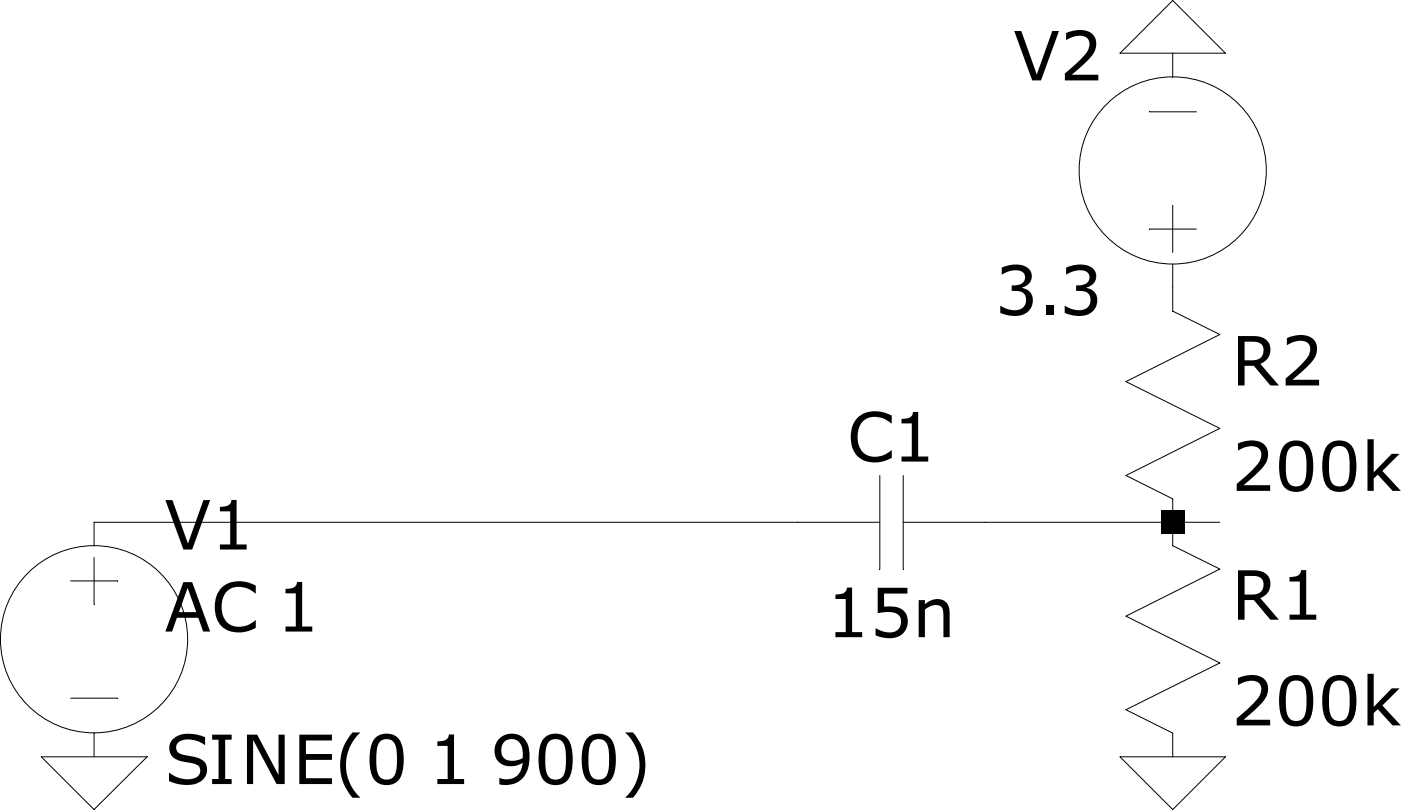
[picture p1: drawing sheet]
<svg xmlns="http://www.w3.org/2000/svg" width="200mm" height="116mm" viewBox="0 0 200 116" stroke-linecap="round" stroke-linejoin="round" font-family="sans-serif">
<g fill="none" stroke="#000" stroke-width=".14">
<path d="M160.1 7.6l7.5-7.5 7.6 7.5zM164.3 16h6.7M167.6 7.6v3.4M164.3 32.7h6.7M167.6 29.4v6.7M167.6 37.8v6.7l6.8 3.3-13.5 6.7 13.5 6.7-13.5 6.8 6.7 3.3v6.7l6.8 3.3-13.5 6.8 13.5 6.7-13.5 6.7 6.7 3.3v3.4M13.4 79.7v6.7M125.8 74.7h-112.4v3.3M125.8 68v13.3M129.1 74.7h45.3M129.1 68v13.3M10.1 83h6.7"/>
<path d="M10.1 99.8h6.7M5.9 108.2h15.1l-7.6 7.5zM13.4 104.8v3.4M160.1 108.2h15.1l-7.6 7.5z"/>
<circle cx="167.6" cy="24.4" r="13.4"/>
<circle cx="13.4" cy="91.4" r="13.4"/>
</g>
<path d="M165.9 73h3.5v3.4h-3.5z" fill="#000"/>
<g font-size="9.7">
<text x="144.8" y="11.5">V2</text>
<text x="142.2" y="45">3.3</text>
<text x="176" y="55.1">R2</text>
<text x="121.1" y="66">C1</text>
<text x="176" y="70.2">200k</text>
<text x="23.5" y="78.6">V1</text>
<text x="176" y="88.6">R1</text>
<text x="23.5" y="90.3">AC 1</text>
<text x="118.1" y="91.1">15n</text>
<text x="176" y="103.7">200k</text>
<text x="23.5" y="112.1">SINE(0 1 900)</text>
</g>
</svg>
